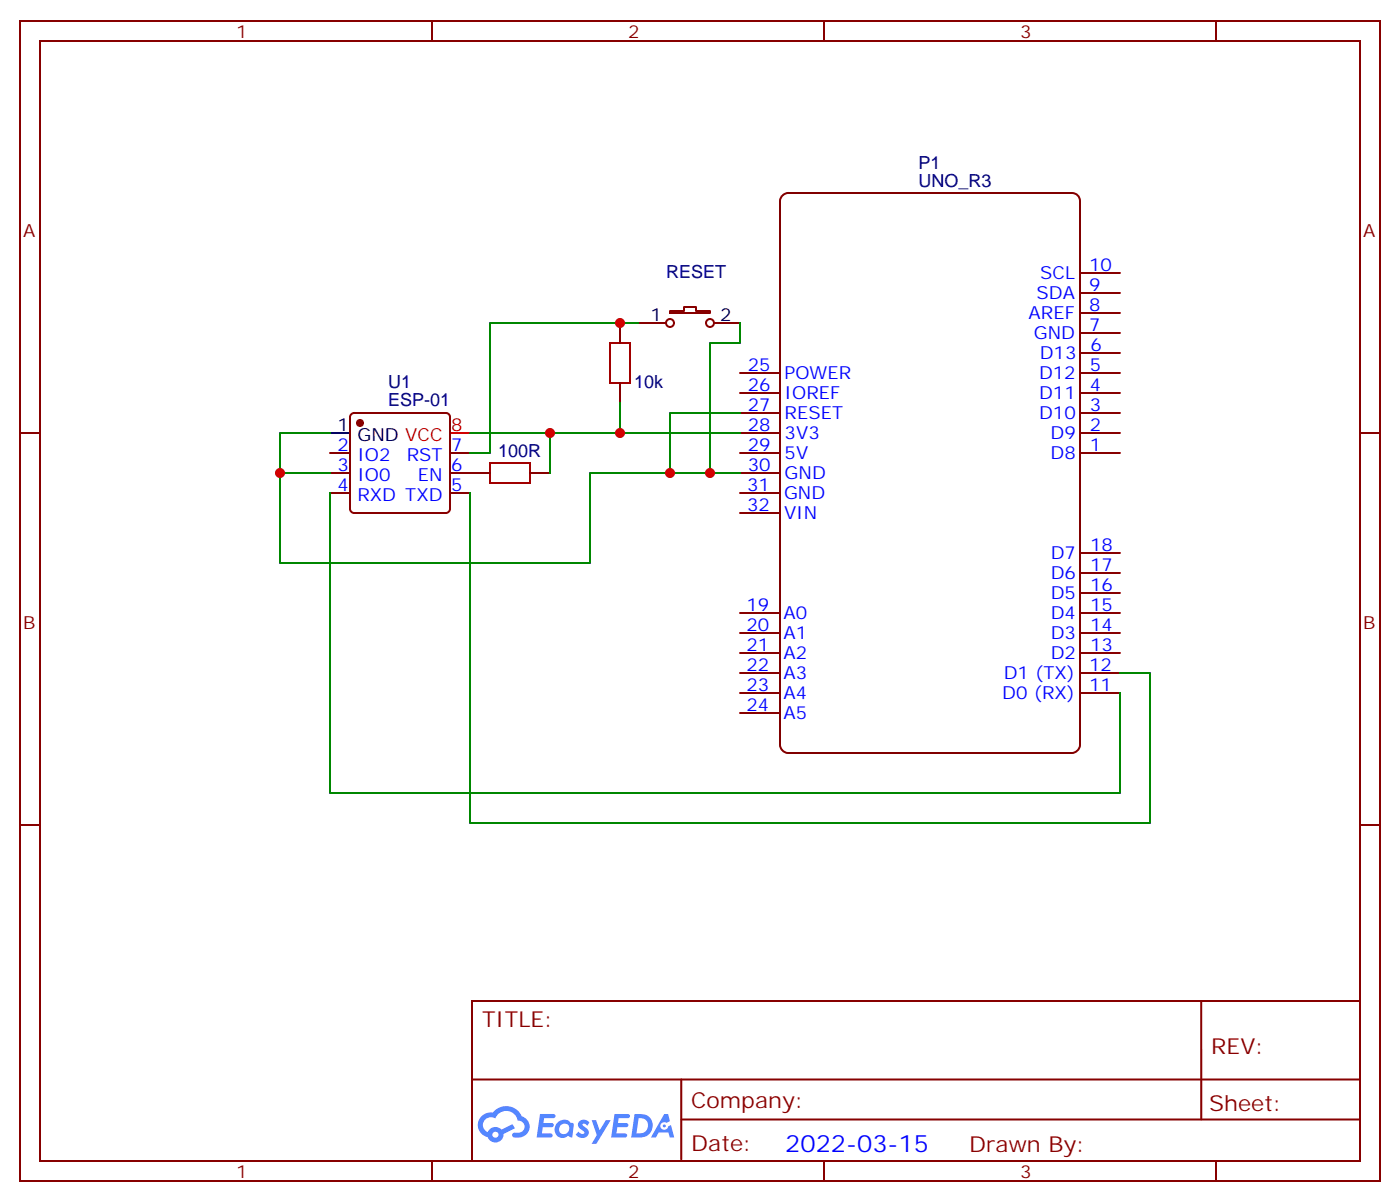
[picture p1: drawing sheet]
<svg xmlns="http://www.w3.org/2000/svg" width="247mm" height="212mm" viewBox="0 0 247 212" stroke-linecap="round" stroke-linejoin="round" font-family="sans-serif">
<g fill="none" stroke="#870000" stroke-width=".35">
<path d="M3.5 3.7h239.9v204.6h-239.9zM7.1 7.2h232.8v197.6h-232.8zM76.2 3.7v3.5M145.3 3.7v3.5M214.5 3.7v3.5M3.5 76.4h3.6M239.9 76.4h3.5M3.5 145.5h3.6M239.9 145.5h3.5M83.3 176.6h156.6v28.2h-156.6zM211.9 176.6v20.9M83.3 190.4h156.5"/>
<path d="M120.2 197.5h119.6M120.2 190.4v14.1M76.2 204.8v3.5M145.3 204.8v3.5M214.5 204.8v3.5"/>
</g>
<g fill="#5487ff">
<path d="M102.2 197.7a1.22 1.22 0 0 1 1.8 .3l-.4 .6a.47 .47 0 0 0-.4-.4 .47 .47 0 0 0-.5 .2l.1 .1a1.55 1.55 0 0 1 1 1.5 1.34 1.34 0 0 1-2.3 .1l.5-.5a.6 .6 0 0 0 .5 .4 .6 .6 0 0 0 .6-.2l-.2-.3a1.48 1.48 0 0 1-.9-1.4z"/>
<path d="M95.3 196.5h1.5a1.22 1.22 0 0 1 1.1 .2 .37 .37 0 0 1-.3 .5h-1.6l-.2 .9h1.6a.37 .37 0 0 1 .3 .4 .37 .37 0 0 1-.4 .3h-1.6l-.1 1.1h.7a1.15 1.15 0 0 1 1.1 .2 .36 .36 0 0 1-.3 .5h-2.4z"/>
<path d="M108.4 196.5h1.5a1.23 1.23 0 0 1 1.2 .2 .37 .37 0 0 1-.4 .5h-1.6l-.1 .9h1.5a.37 .37 0 0 1 .3 .4 .37 .37 0 0 1-.3 .3h-1.6l-.2 1.1h.8a1.15 1.15 0 0 1 1.1 .2 .36 .36 0 0 1-.3 .5h-2.5z"/>
<path d="M117.2 196.5h.6l.4 1.2-.6 .4a.69 .69 0 0 0-1.1 .2 .69 .69 0 0 0 .5 1 .69 .69 0 0 0 .9-.6l.4-.3 .6 2.2h-.8l-.2-.8h-1.7l-.5 .8h-.9z"/>
<path d="M104.4 197.6h.7l.7 1.8 1.1-1.8h.8l-2.5 4.2h-.8l.9-1.6z"/>
<path d="M111.9 196.5l-.6 4.1h1.4a2.11 2.11 0 0 0 2.4-2.1 2.11 2.11 0 0 0-2.5-2zM112.6 197.2a1.39 1.39 0 0 1 1.7 1.4 1.39 1.39 0 0 1-1.8 1.3h-.2z"/>
<path d="M98.2 198.1a1.48 1.48 0 0 0-.1 2 1.48 1.48 0 0 0 1.9 .4l.2-.2 .7 .3 .3-2.3-.1-.2h-.5a1.49 1.49 0 0 0-2.4 0zM98.9 198.5a.91 .91 0 0 1 1.5 .3 .91 .91 0 0 1-.8 1.2 .87 .87 0 0 1-1-.5 .87 .87 0 0 1 .3-1z"/>
<path d="M85 196.9a2.18 2.18 0 0 0 1 3.7 1.44 1.44 0 0 0 1.7 .9 1.44 1.44 0 0 0 1.1-1.5l2-1-.4-.7-1.9 1a1.47 1.47 0 0 0-2.5 .4 1.39 1.39 0 0 1-.6-2 1.39 1.39 0 0 1 2-.4 2.08 2.08 0 0 1 2.1-1.3 2.08 2.08 0 0 1 1.9 1.7 1.07 1.07 0 0 1 1.1 1 1.07 1.07 0 0 1-1 1.1h-.6a.43 .43 0 0 0-.6 .4 .43 .43 0 0 0 .4 .5 2.06 2.06 0 0 0 2.2-.7 2.06 2.06 0 0 0 .3-2.2l-.7-.7-.5-.2a2.98 2.98 0 0 0-5.1-.7l-1 .1zM86.8 200.2a.55 .55 0 0 1 1.1 0 .55 .55 0 0 1-1.1 0z"/>
<circle cx="117.2" cy="198.6" r=".26"/>
</g>
<path d="M137.9 34.6l.3-.3 .8-.3h50.1a1.41 1.41 0 0 1 1.4 1.5v95.9a1.51 1.51 0 0 1-1.4 1.4h-50.1a1.51 1.51 0 0 1-1.4-1.4v-95.9z" fill="none" stroke="#800000" stroke-width=".35"/>
<g fill="none" stroke="#870000" stroke-width=".35">
<path d="M109.4 57v3.5M112.9 57h4.6M118.2 54.9h2.4v-.7h2.2v.7h2.4v.3h-7zM125.9 57h4.6M190.5 58.7h7.1M190.5 55.2h7.1M190.5 51.7h7.1M190.5 48.2h7.1M58.2 79.9h3.5M62 73.1l.4-.3h16.3a.71 .71 0 0 1 .7 .8v16.2a.76 .76 0 0 1-.7 .7h-16.3a.76 .76 0 0 1-.7-.7v-16.2zM79.4 79.9h3.5M109.4 67.6v3.5"/>
<path d="M130.5 79.9h7.1M130.5 76.4h7.1M130.5 72.8h7.1M130.5 69.3h7.1M130.5 65.8h7.1M190.5 79.9h7.1M190.5 76.4h7.1M190.5 72.8h7.1M190.5 69.3h7.1M190.5 65.8h7.1M190.5 62.3h7.1M58.2 83.4h3.5"/>
<path d="M58.2 87h3.5M79.4 83.4h7M79.4 87h3.5M93.5 83.4h3.5M130.5 83.4h7.1M130.5 87h7.1M130.5 90.5h7.1M190.5 97.5h7.1M130.5 118.7h7.1M130.5 115.2h7.1M130.5 111.7h7.1M130.5 108.1h7.1"/>
<path d="M190.5 118.7h7.1M190.5 115.2h7.1M190.5 111.7h7.1M190.5 108.1h7.1M190.5 104.6h7.1M190.5 101.1h7.1M130.5 122.2h7.1M130.5 125.8h7.1M190.5 122.2h7.1"/>
<circle cx="118.2" cy="57" r=".71"/>
<circle cx="125.2" cy="57" r=".71"/>
</g>
<path d="M79.4 76.4h3.5" fill="none" stroke="#f00" stroke-width=".35"/>
<path d="M58.2 76.4h3.5" fill="none" stroke="#000" stroke-width=".35"/>
<circle cx="63.5" cy="74.6" r=".53" fill="#870000" stroke="#870000" stroke-width=".35"/>
<path d="M112.9 57h-26.5v22.9h-3.5M130.5 57v3.5h-5.3v22.9M58.2 76.4h-8.8v22.9h54.7v-15.9h26.4M82.9 76.4h47.6M97 76.4v7M109.4 71.1v5.3M130.5 72.8h-12.3v10.6M49.4 83.4h8.8M58.2 87v52.9h139.4v-17.7M82.9 87v58.2h119.9v-26.5h-5.2" fill="none" stroke="#008700" stroke-width=".35"/>
<path d="M107.6 60.5h3.5v7.1h-3.5zM86.4 81.7h7.1v3.5h-7.1z" fill="none" stroke="#a10000" stroke-width=".35"/>
<g fill="#c00">
<circle cx="49.4" cy="83.4" r=".88"/>
<circle cx="97" cy="76.4" r=".88"/>
<circle cx="109.4" cy="76.4" r=".88"/>
<circle cx="109.4" cy="57" r=".88"/>
<circle cx="125.2" cy="83.4" r=".88"/>
<circle cx="118.2" cy="83.4" r=".88"/>
</g>
<text font-size="4.2" fill="#00f" x="138.5" y="203.2">2022-03-15</text>
<g font-size="3.9" fill="#800">
<text x="85" y="181.2">TITLE:</text>
<text x="213.6" y="185.8">REV:</text>
<text x="121.9" y="195.4">Company:</text>
<text x="213.3" y="196">Sheet:</text>
<text x="121.9" y="203">Date:</text>
<text x="171" y="203.1">Drawn By:</text>
</g>
<g font-size="3.2" fill="#800">
<text x="41.6" y="6.7">1</text>
<text x="110.8" y="6.7">2</text>
<text x="179.9" y="6.7">3</text>
<text x="4.1" y="41.8">A</text>
<text x="240.4" y="41.8">A</text>
<text x="4.1" y="110.9">B</text>
<text x="240.4" y="110.9">B</text>
<text x="41.6" y="207.8">1</text>
<text x="110.8" y="207.8">2</text>
<text x="179.9" y="207.8">3</text>
</g>
<g font-size="3.2" fill="#000080">
<text x="162" y="29.8">P1</text>
<text x="162" y="33">UNO_R3</text>
<text x="117.5" y="49">RESET</text>
<text x="68.4" y="71.7">ESP-01</text>
<text x="68.4" y="68.5">U1</text>
<text x="111.8" y="68.4">10k</text>
<text x="87.9" y="80.6">100R</text>
</g>
<g font-size="3.2" fill="#00f">
<text x="192.1" y="47.8">10</text>
<text x="182.8" y="52.8">SDA</text>
<text x="183.5" y="49.2">SCL</text>
<text x="192.1" y="51.4">9</text>
<text x="181.4" y="56.3">AREF</text>
<text x="182.3" y="59.8">GND</text>
<text x="192.1" y="58.4">7</text>
<text x="192.1" y="54.9">8</text>
<text x="131.9" y="65.4">25</text>
<text x="183.4" y="63.3">D13</text>
<text x="192.2" y="65.5">5</text>
<text x="192.4" y="61.9">6</text>
<text x="131.9" y="68.9">26</text>
<text x="138.4" y="66.8">POWER</text>
<text x="138.4" y="70.3">IOREF</text>
<text x="183.3" y="66.9">D12</text>
<text x="183.3" y="70.4">D11</text>
<text x="192.2" y="69">4</text>
<text x="131.9" y="72.4">27</text>
<text x="131.9" y="76">28</text>
<text x="138.4" y="73.9">RESET</text>
<text x="138.4" y="77.4">3V3</text>
<text x="183.3" y="73.9">D10</text>
<text x="185.3" y="77.4">D9</text>
<text x="192.2" y="76">2</text>
<text x="192.2" y="72.5">3</text>
<text x="59.5" y="83.1">3</text>
<text x="59.5" y="79.6">2</text>
<text x="63" y="81.3">IO2</text>
<text x="71.7" y="81.3">RST</text>
<text x="79.6" y="79.6">7</text>
<text x="79.6" y="83.1">6</text>
<text x="131.9" y="79.5">29</text>
<text x="131.9" y="83">30</text>
<text x="138.4" y="80.9">5V</text>
<text x="185.3" y="81">D8</text>
<text x="192.2" y="79.6">1</text>
<text x="59.5" y="86.6">4</text>
<text x="63" y="88.4">RXD TXD</text>
<text x="63" y="84.8">IO0</text>
<text x="73.7" y="84.8">EN</text>
<text x="79.6" y="86.6">5</text>
<text x="131.8" y="86.6">31</text>
<text x="138.3" y="88">GND</text>
<text x="138.4" y="84.4">GND</text>
<text x="131.8" y="90.1">32</text>
<text x="138.3" y="91.5">VIN</text>
<text x="185.3" y="98.6">D7</text>
<text x="192.3" y="100.7">17</text>
<text x="192.3" y="97.2">18</text>
<text x="131.7" y="107.7">19</text>
<text x="185.3" y="105.7">D5</text>
<text x="185.3" y="102.1">D6</text>
<text x="192.3" y="107.8">15</text>
<text x="192.3" y="104.2">16</text>
<text x="131.7" y="111.2">20</text>
<text x="138.2" y="109.1">A0</text>
<text x="138.2" y="112.6">A1</text>
<text x="185.3" y="112.7">D3</text>
<text x="185.3" y="109.2">D4</text>
<text x="192.3" y="111.3">14</text>
<text x="131.7" y="114.8">21</text>
<text x="131.7" y="118.3">22</text>
<text x="138.2" y="116.2">A2</text>
<text x="138.2" y="119.7">A3</text>
<text x="177" y="119.8">D1 (TX)</text>
<text x="185.3" y="116.2">D2</text>
<text x="192.1" y="118.4">12</text>
<text x="192.3" y="114.8">13</text>
<text x="131.7" y="121.8">23</text>
<text x="131.7" y="125.3">24</text>
<text x="138.2" y="123.2">A4</text>
<text x="176.8" y="123.3">D0 (RX)</text>
<text x="192.1" y="121.9">11</text>
<text x="138.2" y="126.8">A5</text>
</g>
<g font-size="3.2">
<text x="114.8" y="56.6">1</text>
<text x="127" y="56.6">2</text>
<text x="59.5" y="76">1</text>
<text x="63" y="77.8">GND VCC</text>
</g>
<text font-size="3.2" fill="#f00" x="79.6" y="76">8</text>
</svg>
